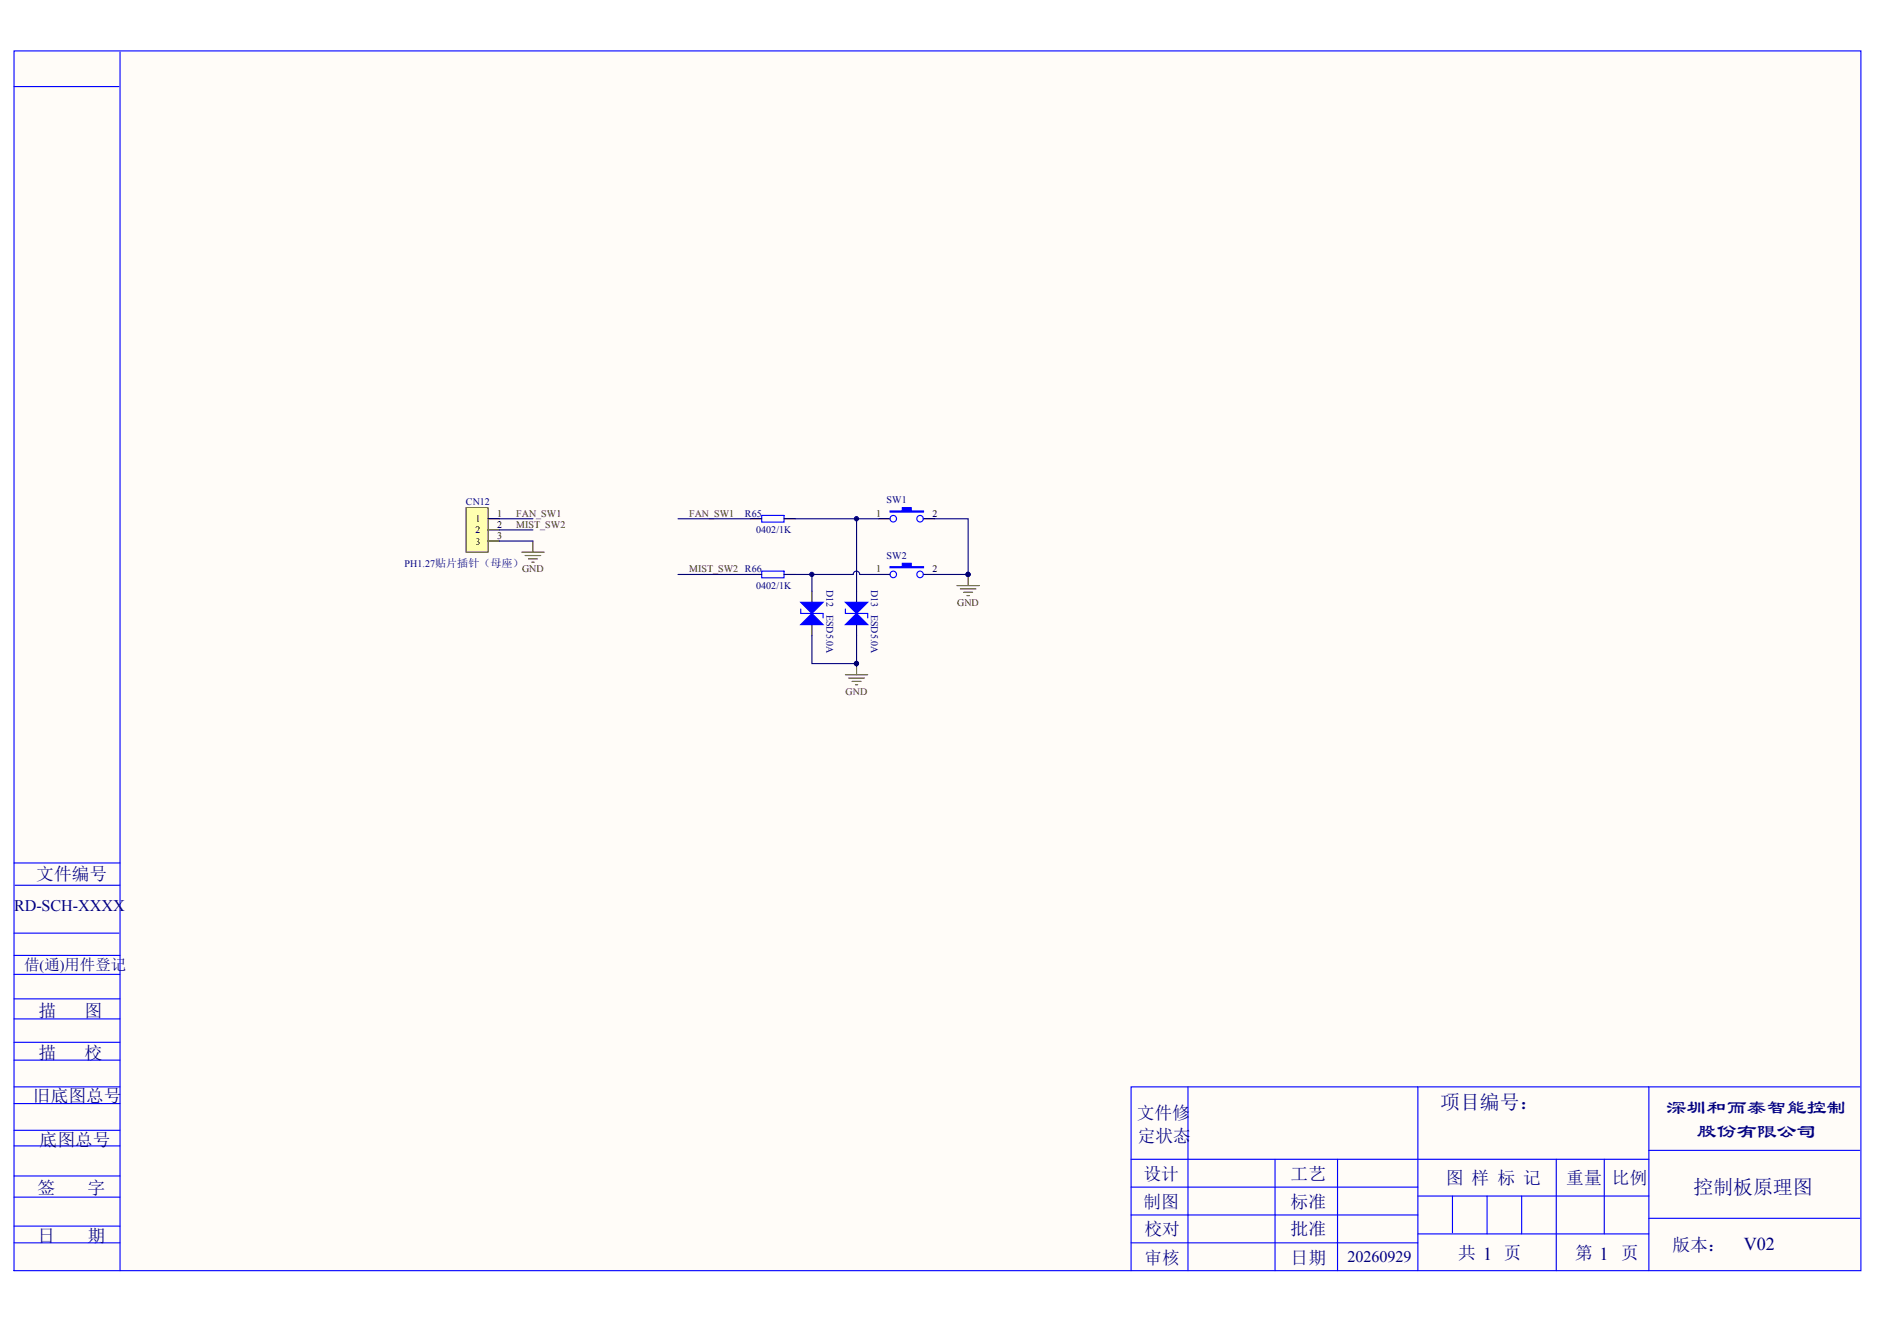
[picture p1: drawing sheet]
<svg xmlns="http://www.w3.org/2000/svg" width="297mm" height="210mm" viewBox="0 0 297 210" stroke-linecap="round" stroke-linejoin="round" font-family="sans-serif">
<path d="M2.2 8.2h292.1v192.9h-292.1z" fill="#fffcf8"/>
<g fill="none" stroke="#00f" stroke-width=".18">
<path d="M2.2 8.1h292.3v193h-292.3zM2.2 13.7h16.6M19 8.2v192.9M120.5 81.6h3.6v1h-3.6zM120.5 90.4h3.6v1.1h-3.6zM126.7 96.4v.7h3.6v.7M133.8 96.4v.7h3.5v.7M2.2 136.6h16.8M2.2 158.1h16.8M2.2 154.2h16.8M2.2 151.2h16.8M2.2 147.7h16.6"/>
<path d="M2.4 140.1h16.6M2.2 178.9h16.8M2.2 174.7h16.8M2.2 167.8h16.8M2.2 165h16.8M2.2 161.3h16.8M2.2 172h16.8M188 172v29.1M224.4 172v29.1M260.9 172v29.1M294.3 172h-115.3v29.1M2.2 196.7h16.8"/>
<path d="M2.2 194.1h16.8M2.2 189.5h16.8M2.2 186.2h16.8M2.2 181.4h16.8M179 183.5h81.9M179 196.7h45.4M179 192.3h45.4M179 187.9h45.4M201.8 183.5v17.6M211.7 183.5v17.6M224.4 195.3h36.5M224.4 189.3h36.5"/>
<path d="M229.9 189.3v5.8M235.3 189.3v6M240.8 189.3v6M246.3 183.5v17.6M253.9 183.5v11.8M260.9 192.9h33.4M260.9 182.1h33.4"/>
<circle cx="141.4" cy="90.9" r=".52"/>
<circle cx="141.4" cy="82.1" r=".52"/>
<circle cx="145.6" cy="90.9" r=".52"/>
<circle cx="145.6" cy="82.1" r=".52"/>
</g>
<path d="M118.8 82.1h1.7M118.8 90.9h1.7M124.1 82.1h1.7M124.1 90.9h1.7M128.5 93.6v1.7M128.5 98.9v1.7M135.6 93.6v1.7M135.6 98.9v1.7M139.1 82.1h1.8M139.1 90.9h1.8M146.1 82.1h1.8M146.1 90.9h1.8" fill="none" stroke="#000" stroke-width=".18"/>
<g fill="#00f" stroke="#00f" stroke-width=".18">
<path d="M133.8 98.9l1.8-1.8 1.7 1.8z"/>
<path d="M133.8 95.3h3.5l-1.7 1.8z"/>
<path d="M126.7 98.9l1.8-1.8 1.8 1.8z"/>
<path d="M126.7 95.3h3.6l-1.8 1.8z"/>
<path d="M140.9 80.9h1.9v-.5h1.4v.5h1.9v.2h-5.2z" fill-rule="evenodd"/>
<path d="M140.9 89.7h1.9v-.5h1.4v.5h1.9v.2h-5.2z" fill-rule="evenodd"/>
</g>
<path d="M151.4 92.7h3.6M152 93.2h2.4M152.5 93.8h1.4M153 94.3h.4M153.2 90.9v1.8M133.8 106.8h3.5M134.3 107.3h2.5M134.8 107.9h1.5M135.4 108.4h.3M135.6 105v1.8" fill="none" stroke="#800000" stroke-width=".18"/>
<g fill="#000080" stroke="#000080" stroke-width=".16">
<circle cx="153.2" cy="90.9" r=".34"/>
<circle cx="135.5" cy="105" r=".34"/>
</g>
<path d="M73.7 80.4h3.5v7h-3.5z" fill="#ffffb0" stroke="#800000" stroke-width=".16"/>
<path d="M77.3 82.1h1.7M77.3 83.9h1.7M77.3 85.6h1.7" fill="none" stroke="#000" stroke-width=".18"/>
<path d="M82.6 87.4h3.5M83.1 87.9h2.5M83.6 88.5h1.4M84.2 89h.3M84.3 85.6v1.8" fill="none" stroke="#800000" stroke-width=".18"/>
<path d="M79 82.1h5.3M79 83.9h5.3M79 85.6h5.3M107.3 82.1h11.5M107.3 90.9h11.5M125.8 82.1h13.3M128.5 90.9v2.7M135.6 82.1v11.5M136 90.9a.51 .51 0 0 0-.5-.5 .51 .51 0 0 0-.5 .5h-9.2M136.1 90.9h3M147.9 82.1h5.3v8.8h-5.3M128.5 100.6v4.4h7.1v-4.4" fill="none" stroke="#000080" stroke-width=".18"/>
<g fill="#000080" stroke="#000080" stroke-width=".16">
<circle cx="153.2" cy="90.9" r=".34"/>
<circle cx="128.5" cy="90.9" r=".34"/>
<circle cx="135.5" cy="82.1" r=".34"/>
<circle cx="135.5" cy="105" r=".34"/>
</g>
<g font-size="3.2" fill="#000080">
<text x="263.8" y="176.4">深圳和而泰智能控制</text>
<text x="268.5" y="180.1">股份有限公司</text>
</g>
<g font-size="3.1" fill="#000080">
<text x="227.9" y="175.5">项目编号：</text>
<text x="268" y="189.1">控制板原理图</text>
</g>
<text font-size="2.9" fill="#000080" x="275.9" y="197.9">V02</text>
<g font-size="2.8" fill="#000080">
<text x="5.7" y="139.2">文件编号</text>
<text x="6.1" y="160.9">描</text>
<text x="13.4" y="160.9">图</text>
<text x="6.1" y="167.6">描</text>
<text x="13.4" y="167.6">校</text>
<text x="5.2" y="174.5">旧底图总号</text>
<text x="179.9" y="177.1">文件修</text>
<text x="6.3" y="181.4">底图总号</text>
<text x="180" y="180.8">定状态</text>
<text x="5.9" y="189">签</text>
<text x="13.8" y="189">字</text>
<text x="180.9" y="186.8">设计</text>
<text x="180.9" y="191.2">制图</text>
<text x="204.2" y="186.8">工艺</text>
<text x="204.2" y="191.2">标准</text>
<text x="228.8" y="187.4">图 样 标 记</text>
<text x="247.9" y="187.4">重量</text>
<text x="255.1" y="187.4">比例</text>
<text x="5.9" y="196.5">日</text>
<text x="13.8" y="196.5">期</text>
<text x="181.1" y="195.5">校对</text>
<text x="204.2" y="195.5">批准</text>
<text x="264.7" y="198">版本：</text>
<text x="181.1" y="200.1">审核</text>
<text x="204.2" y="200.1">日期</text>
<text x="230.7" y="199.3">共 1 页</text>
<text x="249.3" y="199.3">第 1</text>
<text x="256.6" y="199.3">页</text>
</g>
<g font-size="2.6" fill="#000080">
<text x="2.2" y="144.2">RD-SCH-XXXX</text>
<text x="213.3" y="199.7">20260929</text>
</g>
<text font-size="2.4" fill="#000080" x="3.8" y="153.6">借(通)用件登记</text>
<g font-size="1.6" fill="#000080">
<text x="73.7" y="80">CN12</text>
<text x="117.9" y="81.8">R65</text>
<text x="140.3" y="79.6">SW1</text>
<text x="64" y="89.7">PH1.27贴片插针（母座）</text>
<text x="119.7" y="84.4">0402/1K</text>
<text x="140.3" y="88.5">SW2</text>
<text x="119.7" y="93.2">0402/1K</text>
<text x="130.8" y="93.4" transform="rotate(90 130.8 93.4)">D12</text>
<text x="137.8" y="93.4" transform="rotate(90 137.8 93.4)">D13</text>
<text x="130.8" y="97.3" transform="rotate(90 130.8 97.3)">ESD5.0A</text>
<text x="137.8" y="97.3" transform="rotate(90 137.8 97.3)">ESD5.0A</text>
</g>
<g font-size="1.6">
<text x="75.2" y="82.6">1</text>
<text x="78.7" y="81.8">1</text>
<text x="78.7" y="83.5">2</text>
<text x="138.6" y="81.8">1</text>
<text x="147.6" y="81.8">2</text>
<text x="75.2" y="84.4">2</text>
<text x="75.2" y="86.2">3</text>
<text x="78.7" y="85.3">3</text>
<text x="138.6" y="90.6">1</text>
<text x="147.6" y="90.6">2</text>
</g>
<g font-size="1.6" fill="#800000">
<text x="81.7" y="81.8">FAN_SW1</text>
<text x="81.7" y="83.5">MIST_SW2</text>
<text x="109.1" y="81.8">FAN_SW1</text>
<text x="82.6" y="90.6">GND</text>
<text x="109.1" y="90.6">MIST_SW2 R66</text>
<text x="151.5" y="95.9">GND</text>
<text x="133.8" y="110">GND</text>
</g>
</svg>
